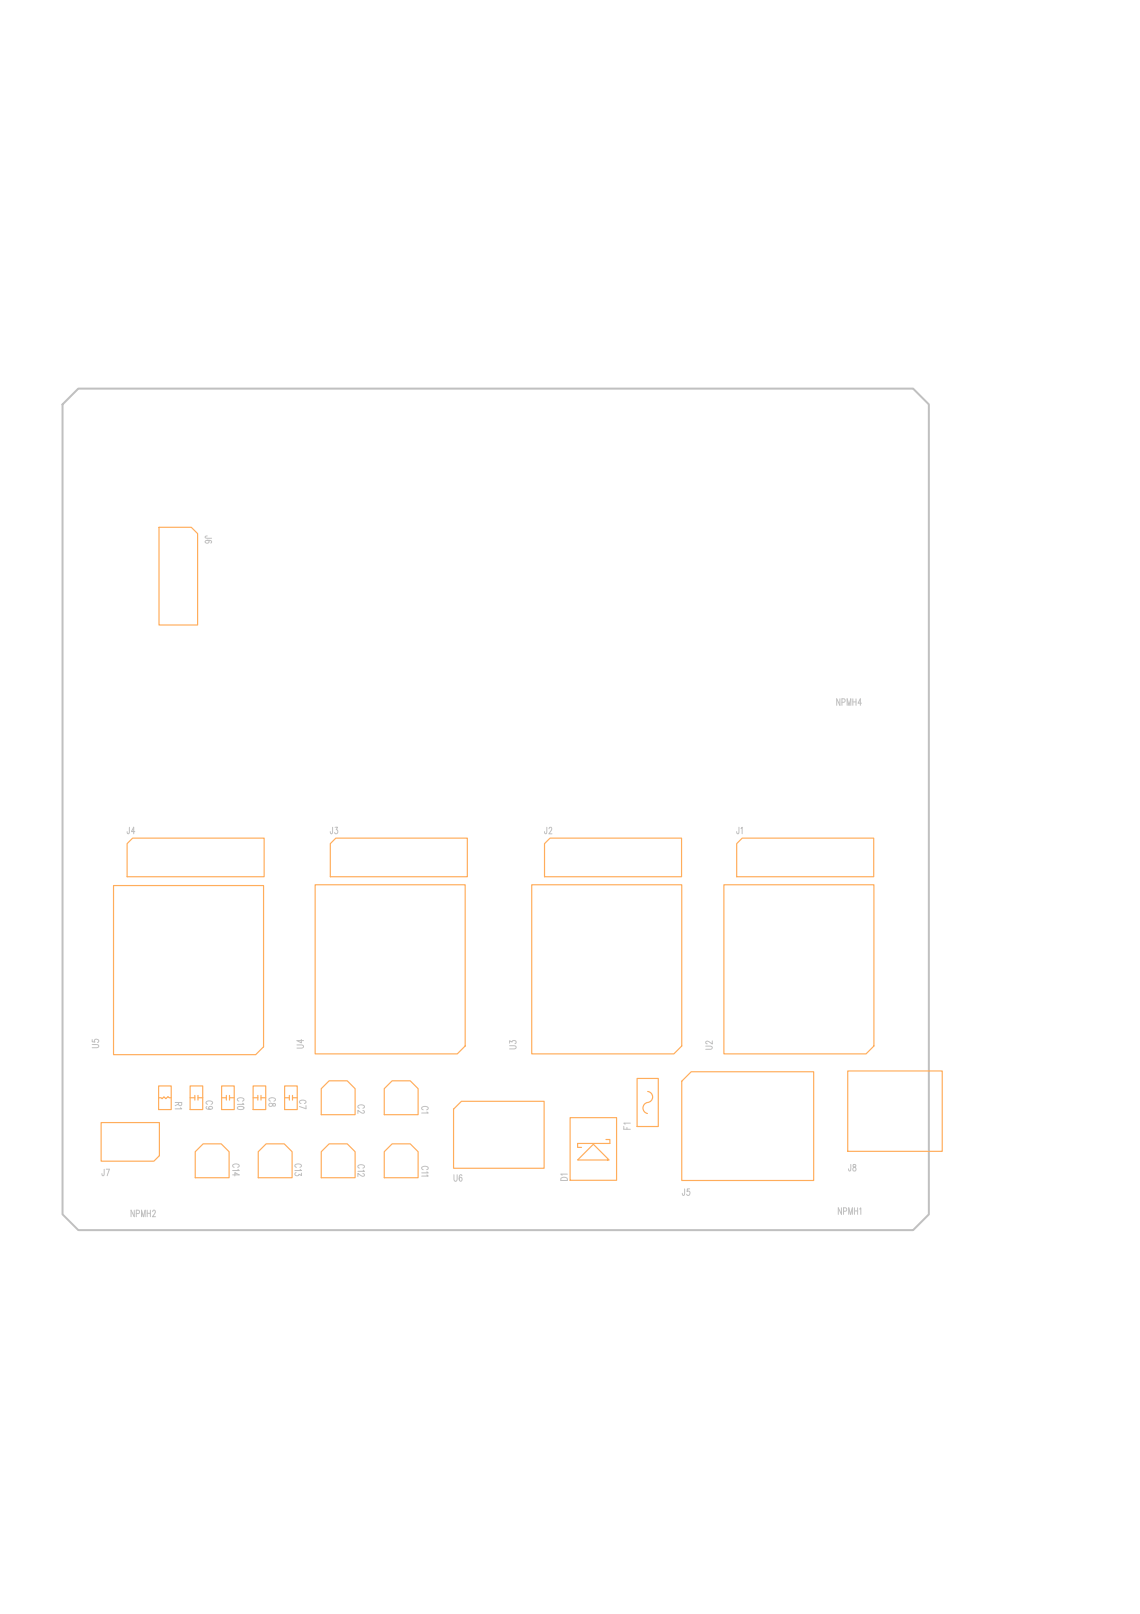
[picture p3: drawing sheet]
<svg xmlns="http://www.w3.org/2000/svg" width="210mm" height="297mm" viewBox="0 0 210 297" stroke-linecap="round" stroke-linejoin="round" font-family="sans-serif">
<path d="M11.5 74.4l2.9-2.9h153.7l2.9 2.9v149.1l-2.9 2.9h-153.7l-2.9-2.9z" fill="none" stroke="#c0c0c0" stroke-width=".37"/>
<g fill="none" stroke="#ffad5b" stroke-width=".22">
<path d="M29.3 97h5.9l1.2 1.2v16.8h-7.1zM23.4 155.3l1-1.1h24.2v7.2h-25.2zM60.8 155.3l1-1.1h24.2v7.2h-25.2zM100.3 155.3l1-1.1h24.2v7.2h-25.2zM135.6 155.3l1.1-1.1h24.2v7.2h-25.3zM20.9 163h27.6v29.6l-1.4 1.5h-26.2zM58 162.8h27.7v29.7l-1.5 1.5h-26.2zM97.9 162.8h27.6v29.7l-1.4 1.5h-26.2zM133.3 162.8h27.6v29.7l-1.4 1.5h-26.2zM72.2 198.9h3.3l1.5 1.5v4.7h-6.2v-4.7zM127.3 197.2h22.5v20.1h-24.3v-18.3zM156.1 197.1h17.4v14.8h-17.4z"/>
<path d="M18.6 206.6h10.8v6.1l-1.1 1h-9.7zM35.9 212l1.5-1.5h3.3l1.5 1.5v4.7h-6.3zM47.5 212l1.5-1.5h3.3l1.5 1.5v4.7h-6.3zM59.1 200.4l1.5-1.5h3.3l1.5 1.5v4.7h-6.3zM59.1 212l1.5-1.5h3.3l1.5 1.5v4.7h-6.3zM72.2 210.5h3.3l1.5 1.5v4.7h-6.2v-4.7z"/>
</g>
<text font-size="12.5" fill="#ffad5b" x="83.4" y="213.3">U6 D1</text>
<text font-size="10" fill="#ffad5b" x="117" y="206.5">F1</text>
<g font-size="4.6" fill="#ffad5b">
<text x="29.1" y="203.7">R1</text>
<text x="34.9" y="203.7">C9</text>
<text x="40.7" y="203.7">C10</text>
<text x="46.5" y="203.7">C8</text>
<text x="52.3" y="203.7">C7</text>
</g>
<g font-size="1.8" fill="#c0c0c0">
<text x="37.8" y="98.6" transform="rotate(90 37.8 98.6)">J6</text>
<text x="154.1" y="129.8">NPMH4</text>
<text x="23.4" y="153.5">J4</text>
<text x="60.8" y="153.5">J3</text>
<text x="100.3" y="153.5">J2</text>
<text x="135.6" y="153.5">J1</text>
<text x="18.2" y="192.8" transform="rotate(-90 18.2 192.8)">U5</text>
<text x="55.9" y="192.9" transform="rotate(-90 55.9 192.9)">U4</text>
<text x="95" y="193" transform="rotate(-90 95 193)">U3</text>
<text x="131.1" y="193.1" transform="rotate(-90 131.1 193.1)">U2</text>
<text x="32.3" y="202.9" transform="rotate(90 32.3 202.9)">R1</text>
<text x="37.9" y="202.6" transform="rotate(90 37.9 202.6)">C9</text>
<text x="43.7" y="202" transform="rotate(90 43.7 202)">C10</text>
<text x="49.5" y="202" transform="rotate(90 49.5 202)">C8</text>
<text x="55.1" y="202.5" transform="rotate(90 55.1 202.5)">C7</text>
<text x="65.9" y="203.3" transform="rotate(90 65.9 203.3)">C2</text>
<text x="77.6" y="203.6" transform="rotate(90 77.6 203.6)">C1</text>
<text x="116.1" y="207.8" transform="rotate(-90 116.1 207.8)">F1</text>
<text x="42.8" y="214.2" transform="rotate(90 42.8 214.2)">C14</text>
<text x="54.3" y="214.2" transform="rotate(90 54.3 214.2)">C13</text>
<text x="65.9" y="214.4" transform="rotate(90 65.9 214.4)">C12</text>
<text x="77.6" y="214.6" transform="rotate(90 77.6 214.6)">C11</text>
<text x="156.2" y="215.5">J8</text>
<text x="18.8" y="216.4">J7</text>
<text x="83.6" y="217.4">U6</text>
<text x="104.5" y="217.3" transform="rotate(-90 104.5 217.3)">D1</text>
<text x="125.6" y="220">J5</text>
<text x="24.1" y="223.9">NPMH2</text>
<text x="154.3" y="223.5">NPMH1</text>
</g>
</svg>
